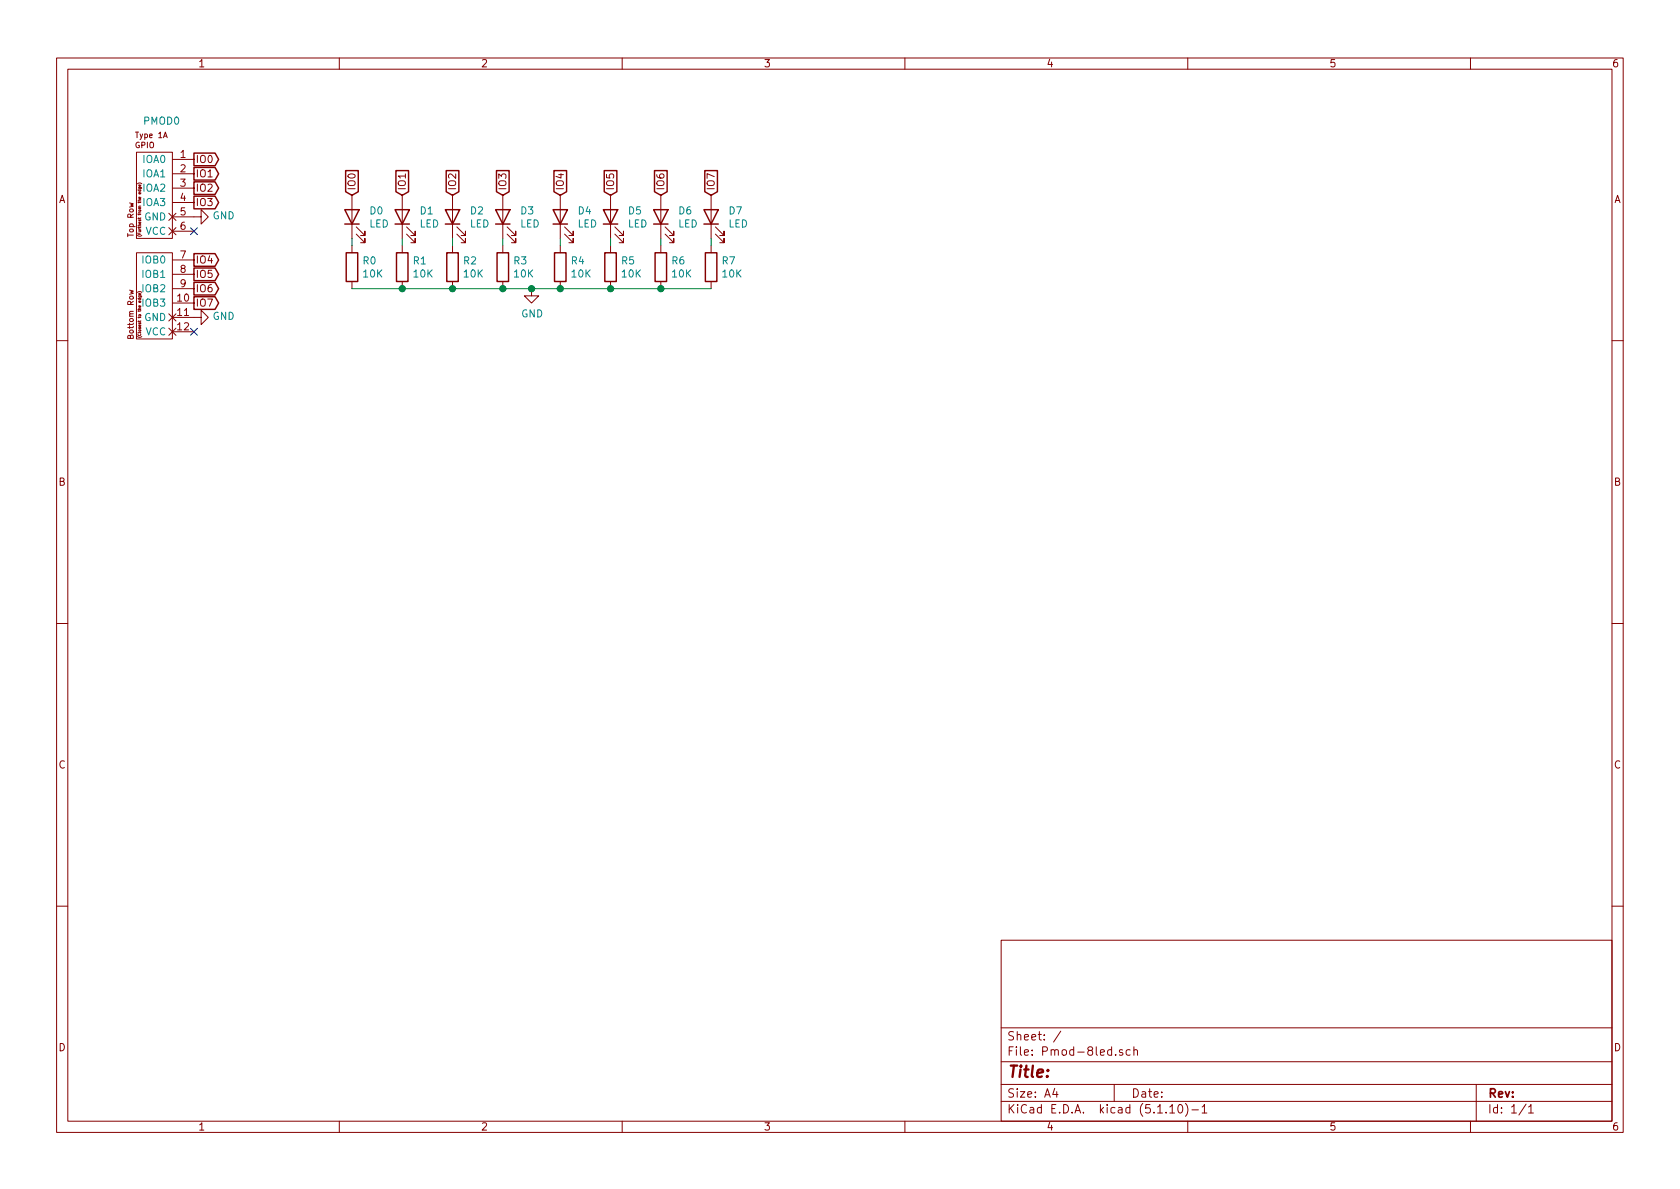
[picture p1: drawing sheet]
EESchema Schematic File Version 4
EELAYER 30 0
EELAYER END
$Descr A4 11693 8268
encoding utf-8
Sheet 1 1
Title ""
Date ""
Rev ""
Comp ""
Comment1 ""
Comment2 ""
Comment3 ""
Comment4 ""
$EndDescr
$Comp
L pmod:PMOD-Device-x2-Type-1A-GPIO PMOD0
U 1 1
P 1200 1650
F 0 "PMOD0" H 1125 2469 50  0000 C CNN
F 1 "PMOD-Device-x2-Type-1A-GPIO" V 840 940 50  0001 L CNN
F 2 "Multicoloredstone:Pmod-1-device-PcbEdge" V 750 940 60  0001 L CNN
F 3 "https://docs.google.com/a/mithis.com/spreadsheets/d/1D-GboyrP57VVpejQzEm0P1WEORo1LAIt92hk1bZGEoo/edit#gid=0" H 1125 2476 60  0001 C CNN
	1    1200 1650
	1    0    0    -1  
$EndComp
$Comp
L power:GND #PWR00
U 1 1
P 1350 1500
F 0 "#PWR00" H 1350 1250 50  0001 C CNN
F 1 "GND" V 1355 1372 50  0000 R CNN
F 2 "" H 1350 1500 50  0001 C CNN
F 3 "" H 1350 1500 50  0001 C CNN
	1    1350 1500
	0    -1   -1   0   
$EndComp
$Comp
L power:GND #PWR02
U 1 1
P 1350 2200
F 0 "#PWR02" H 1350 1950 50  0001 C CNN
F 1 "GND" V 1355 2072 50  0000 R CNN
F 2 "" H 1350 2200 50  0001 C CNN
F 3 "" H 1350 2200 50  0001 C CNN
	1    1350 2200
	0    -1   -1   0   
$EndComp
Text GLabel 1350 1100 2    50   Output ~ 0
IO0
Text GLabel 1350 1200 2    50   Output ~ 0
IO1
Text GLabel 1350 1300 2    50   Output ~ 0
IO2
Text GLabel 1350 1400 2    50   Output ~ 0
IO3
Text GLabel 1350 1800 2    50   Output ~ 0
IO4
Text GLabel 1350 1900 2    50   Output ~ 0
IO5
Text GLabel 1350 2000 2    50   Output ~ 0
IO6
Text GLabel 1350 2100 2    50   Output ~ 0
IO7
$Comp
L Device:LED D0
U 1 1
P 2450 1500
F 0 "D0" V 2489 1382 50  0000 R CNN
F 1 "LED" V 2398 1382 50  0000 R CNN
F 2 "LED_SMD:LED_0603_1608Metric" H 2450 1500 50  0001 C CNN
F 3 "~" H 2450 1500 50  0001 C CNN
	1    2450 1500
	0    -1   -1   0   
$EndComp
$Comp
L Device:R R0
U 1 1
P 2450 1850
F 0 "R0" H 2520 1896 50  0000 L CNN
F 1 "10K" H 2520 1805 50  0000 L CNN
F 2 "Resistor_SMD:R_0603_1608Metric" V 2380 1850 50  0001 C CNN
F 3 "~" H 2450 1850 50  0001 C CNN
	1    2450 1850
	1    0    0    -1  
$EndComp
Wire Wire Line
	2450 1650 2450 1700
$Comp
L Device:LED D1
U 1 1
P 2800 1500
F 0 "D1" V 2839 1382 50  0000 R CNN
F 1 "LED" V 2748 1382 50  0000 R CNN
F 2 "LED_SMD:LED_0603_1608Metric" H 2800 1500 50  0001 C CNN
F 3 "~" H 2800 1500 50  0001 C CNN
	1    2800 1500
	0    -1   -1   0   
$EndComp
$Comp
L Device:R R1
U 1 1
P 2800 1850
F 0 "R1" H 2870 1896 50  0000 L CNN
F 1 "10K" H 2870 1805 50  0000 L CNN
F 2 "Resistor_SMD:R_0603_1608Metric" V 2730 1850 50  0001 C CNN
F 3 "~" H 2800 1850 50  0001 C CNN
	1    2800 1850
	1    0    0    -1  
$EndComp
Wire Wire Line
	2800 1650 2800 1700
$Comp
L Device:LED D2
U 1 1
P 3150 1500
F 0 "D2" V 3189 1382 50  0000 R CNN
F 1 "LED" V 3098 1382 50  0000 R CNN
F 2 "LED_SMD:LED_0603_1608Metric" H 3150 1500 50  0001 C CNN
F 3 "~" H 3150 1500 50  0001 C CNN
	1    3150 1500
	0    -1   -1   0   
$EndComp
$Comp
L Device:R R2
U 1 1
P 3150 1850
F 0 "R2" H 3220 1896 50  0000 L CNN
F 1 "10K" H 3220 1805 50  0000 L CNN
F 2 "Resistor_SMD:R_0603_1608Metric" V 3080 1850 50  0001 C CNN
F 3 "~" H 3150 1850 50  0001 C CNN
	1    3150 1850
	1    0    0    -1  
$EndComp
Wire Wire Line
	3150 1650 3150 1700
$Comp
L Device:LED D3
U 1 1
P 3500 1500
F 0 "D3" V 3539 1382 50  0000 R CNN
F 1 "LED" V 3448 1382 50  0000 R CNN
F 2 "LED_SMD:LED_0603_1608Metric" H 3500 1500 50  0001 C CNN
F 3 "~" H 3500 1500 50  0001 C CNN
	1    3500 1500
	0    -1   -1   0   
$EndComp
$Comp
L Device:R R3
U 1 1
P 3500 1850
F 0 "R3" H 3570 1896 50  0000 L CNN
F 1 "10K" H 3570 1805 50  0000 L CNN
F 2 "Resistor_SMD:R_0603_1608Metric" V 3430 1850 50  0001 C CNN
F 3 "~" H 3500 1850 50  0001 C CNN
	1    3500 1850
	1    0    0    -1  
$EndComp
Wire Wire Line
	3500 1650 3500 1700
$Comp
L Device:LED D4
U 1 1
P 3900 1500
F 0 "D4" V 3939 1382 50  0000 R CNN
F 1 "LED" V 3848 1382 50  0000 R CNN
F 2 "LED_SMD:LED_0603_1608Metric" H 3900 1500 50  0001 C CNN
F 3 "~" H 3900 1500 50  0001 C CNN
	1    3900 1500
	0    -1   -1   0   
$EndComp
$Comp
L Device:R R4
U 1 1
P 3900 1850
F 0 "R4" H 3970 1896 50  0000 L CNN
F 1 "10K" H 3970 1805 50  0000 L CNN
F 2 "Resistor_SMD:R_0603_1608Metric" V 3830 1850 50  0001 C CNN
F 3 "~" H 3900 1850 50  0001 C CNN
	1    3900 1850
	1    0    0    -1  
$EndComp
Wire Wire Line
	3900 1650 3900 1700
$Comp
L Device:LED D5
U 1 1
P 4250 1500
F 0 "D5" V 4289 1382 50  0000 R CNN
F 1 "LED" V 4198 1382 50  0000 R CNN
F 2 "LED_SMD:LED_0603_1608Metric" H 4250 1500 50  0001 C CNN
F 3 "~" H 4250 1500 50  0001 C CNN
	1    4250 1500
	0    -1   -1   0   
$EndComp
$Comp
L Device:R R5
U 1 1
P 4250 1850
F 0 "R5" H 4320 1896 50  0000 L CNN
F 1 "10K" H 4320 1805 50  0000 L CNN
F 2 "Resistor_SMD:R_0603_1608Metric" V 4180 1850 50  0001 C CNN
F 3 "~" H 4250 1850 50  0001 C CNN
	1    4250 1850
	1    0    0    -1  
$EndComp
Wire Wire Line
	4250 1650 4250 1700
$Comp
L Device:LED D6
U 1 1
P 4600 1500
F 0 "D6" V 4639 1382 50  0000 R CNN
F 1 "LED" V 4548 1382 50  0000 R CNN
F 2 "LED_SMD:LED_0603_1608Metric" H 4600 1500 50  0001 C CNN
F 3 "~" H 4600 1500 50  0001 C CNN
	1    4600 1500
	0    -1   -1   0   
$EndComp
$Comp
L Device:R R6
U 1 1
P 4600 1850
F 0 "R6" H 4670 1896 50  0000 L CNN
F 1 "10K" H 4670 1805 50  0000 L CNN
F 2 "Resistor_SMD:R_0603_1608Metric" V 4530 1850 50  0001 C CNN
F 3 "~" H 4600 1850 50  0001 C CNN
	1    4600 1850
	1    0    0    -1  
$EndComp
Wire Wire Line
	4600 1650 4600 1700
$Comp
L Device:LED D7
U 1 1
P 4950 1500
F 0 "D7" V 4989 1382 50  0000 R CNN
F 1 "LED" V 4898 1382 50  0000 R CNN
F 2 "LED_SMD:LED_0603_1608Metric" H 4950 1500 50  0001 C CNN
F 3 "~" H 4950 1500 50  0001 C CNN
	1    4950 1500
	0    -1   -1   0   
$EndComp
$Comp
L Device:R R7
U 1 1
P 4950 1850
F 0 "R7" H 5020 1896 50  0000 L CNN
F 1 "10K" H 5020 1805 50  0000 L CNN
F 2 "Resistor_SMD:R_0603_1608Metric" V 4880 1850 50  0001 C CNN
F 3 "~" H 4950 1850 50  0001 C CNN
	1    4950 1850
	1    0    0    -1  
$EndComp
Wire Wire Line
	4950 1650 4950 1700
$Comp
L power:GND #PWR04
U 1 1
P 3700 2000
F 0 "#PWR04" H 3700 1750 50  0001 C CNN
F 1 "GND" H 3705 1827 50  0000 C CNN
F 2 "" H 3700 2000 50  0001 C CNN
F 3 "" H 3700 2000 50  0001 C CNN
	1    3700 2000
	1    0    0    -1  
$EndComp
Wire Wire Line
	2450 2000 2800 2000
Connection ~ 2800 2000
Wire Wire Line
	2800 2000 3150 2000
Connection ~ 3150 2000
Wire Wire Line
	3150 2000 3500 2000
Connection ~ 3500 2000
Wire Wire Line
	3500 2000 3700 2000
Connection ~ 3700 2000
Wire Wire Line
	3700 2000 3900 2000
Connection ~ 3900 2000
Wire Wire Line
	3900 2000 4250 2000
Connection ~ 4250 2000
Wire Wire Line
	4250 2000 4600 2000
Connection ~ 4600 2000
Wire Wire Line
	4600 2000 4950 2000
Text GLabel 2800 1350 1    50   Input ~ 0
IO1
Text GLabel 3150 1350 1    50   Input ~ 0
IO2
Text GLabel 3500 1350 1    50   Input ~ 0
IO3
Text GLabel 3900 1350 1    50   Input ~ 0
IO4
Text GLabel 4250 1350 1    50   Input ~ 0
IO5
Text GLabel 4600 1350 1    50   Input ~ 0
IO6
Text GLabel 4950 1350 1    50   Input ~ 0
IO7
Text GLabel 2450 1350 1    50   Input ~ 0
IO0
NoConn ~ 1350 1600
NoConn ~ 1350 2300
$EndSCHEMATC
